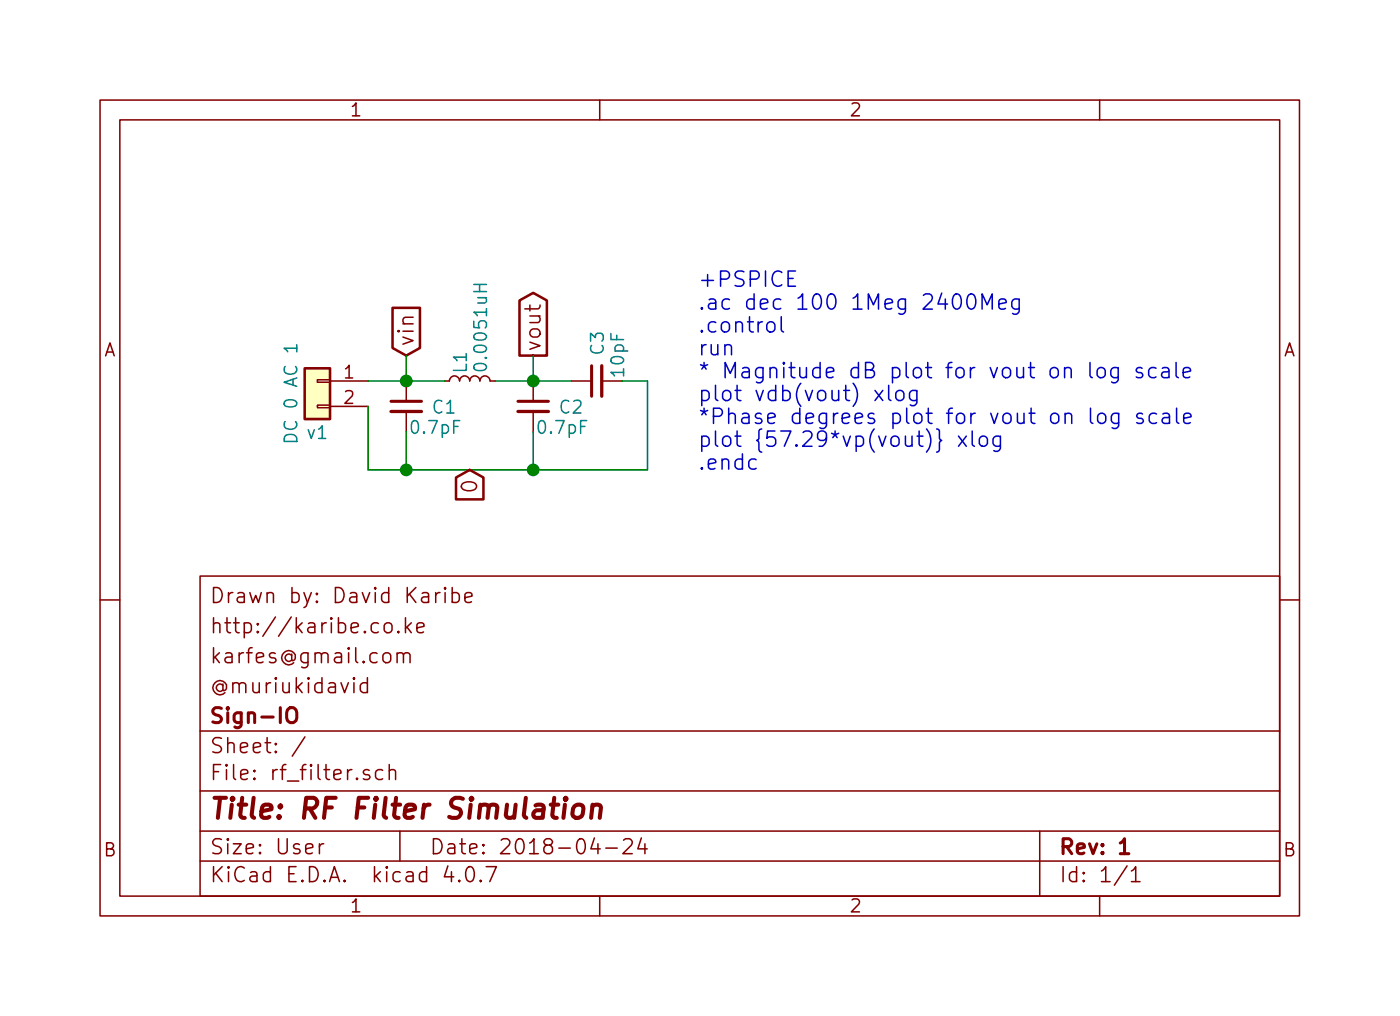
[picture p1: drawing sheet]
EESchema Schematic File Version 2
LIBS:power
LIBS:device
LIBS:switches
LIBS:relays
LIBS:motors
LIBS:transistors
LIBS:conn
LIBS:linear
LIBS:regul
LIBS:74xx
LIBS:cmos4000
LIBS:adc-dac
LIBS:memory
LIBS:xilinx
LIBS:microcontrollers
LIBS:dsp
LIBS:microchip
LIBS:analog_switches
LIBS:motorola
LIBS:texas
LIBS:intel
LIBS:audio
LIBS:interface
LIBS:digital-audio
LIBS:philips
LIBS:display
LIBS:cypress
LIBS:siliconi
LIBS:opto
LIBS:atmel
LIBS:contrib
LIBS:valves
LIBS:rf_filter-cache
EELAYER 25 0
EELAYER END
$Descr User 5512 4000
encoding utf-8
Sheet 1 1
Title "RF Filter Simulation"
Date "2018-04-24"
Rev "1"
Comp "Sign-IO"
Comment1 "@muriukidavid"
Comment2 "karfes@gmail.com"
Comment3 "http://karibe.co.ke"
Comment4 "Drawn by: David Karibe"
$EndDescr
$Comp
L C_Small C1
U 1 1
P 1600 1600
F 0 "C1" H 1700 1600 50  0000 L CNN
F 1 "0.7pF" H 1610 1520 50  0000 L CNN
F 2 "" H 1600 1600 50  0001 C CNN
F 3 "" H 1600 1600 50  0001 C CNN
	1    1600 1600
	1    0    0    -1  
$EndComp
$Comp
L L_Small L1
U 1 1
P 1850 1500
F 0 "L1" H 1880 1540 50  0000 L CNN
F 1 "0.0051uH" H 1880 1460 50  0000 L CNN
F 2 "" H 1850 1500 50  0001 C CNN
F 3 "" H 1850 1500 50  0001 C CNN
	1    1850 1500
	0    -1   -1   0   
$EndComp
$Comp
L C_Small C2
U 1 1
P 2100 1600
F 0 "C2" H 2200 1600 50  0000 L CNN
F 1 "0.7pF" H 2110 1520 50  0000 L CNN
F 2 "" H 2100 1600 50  0001 C CNN
F 3 "" H 2100 1600 50  0001 C CNN
	1    2100 1600
	1    0    0    -1  
$EndComp
$Comp
L C_Small C3
U 1 1
P 2350 1500
F 0 "C3" H 2450 1500 50  0000 L CNN
F 1 "10pF" H 2360 1420 50  0000 L CNN
F 2 "" H 2350 1500 50  0001 C CNN
F 3 "" H 2350 1500 50  0001 C CNN
	1    2350 1500
	0    -1   -1   0   
$EndComp
$Comp
L Conn_01x02 v1
U 1 1
P 1250 1500
F 0 "v1" H 1250 1300 50  0000 C CNN
F 1 "DC 0 AC 1" V 1350 1450 50  0000 C CNN
F 2 "" H 1250 1500 50  0001 C CNN
F 3 "" H 1250 1500 50  0001 C CNN
	1    1250 1500
	-1   0    0    -1  
$EndComp
Wire Wire Line
	1450 1500 1750 1500
Connection ~ 1600 1500
Wire Wire Line
	1950 1500 2250 1500
Connection ~ 2100 1500
Wire Wire Line
	1450 1600 1450 1850
Wire Wire Line
	1450 1850 2550 1850
Wire Wire Line
	2100 1700 2100 1850
Connection ~ 2100 1850
Wire Wire Line
	1600 1700 1600 1850
Connection ~ 1600 1850
Text GLabel 1850 1850 3    60   Input ~ 0
0
Text GLabel 1600 1400 1    60   Input ~ 0
vin
Text GLabel 2100 1400 1    60   Output ~ 0
vout
Wire Wire Line
	1600 1500 1600 1400
Text Notes 2750 1850 0    60   ~ 0
+PSPICE\n.ac dec 100 1Meg 2400Meg\n.control\nrun\n* Magnitude dB plot for vout on log scale\nplot vdb(vout) xlog\n*Phase degrees plot for vout on log scale\nplot {57.29*vp(vout)} xlog\n.endc
Wire Wire Line
	2100 1500 2100 1400
Wire Wire Line
	2550 1850 2550 1500
Wire Wire Line
	2550 1500 2450 1500
$EndSCHEMATC
